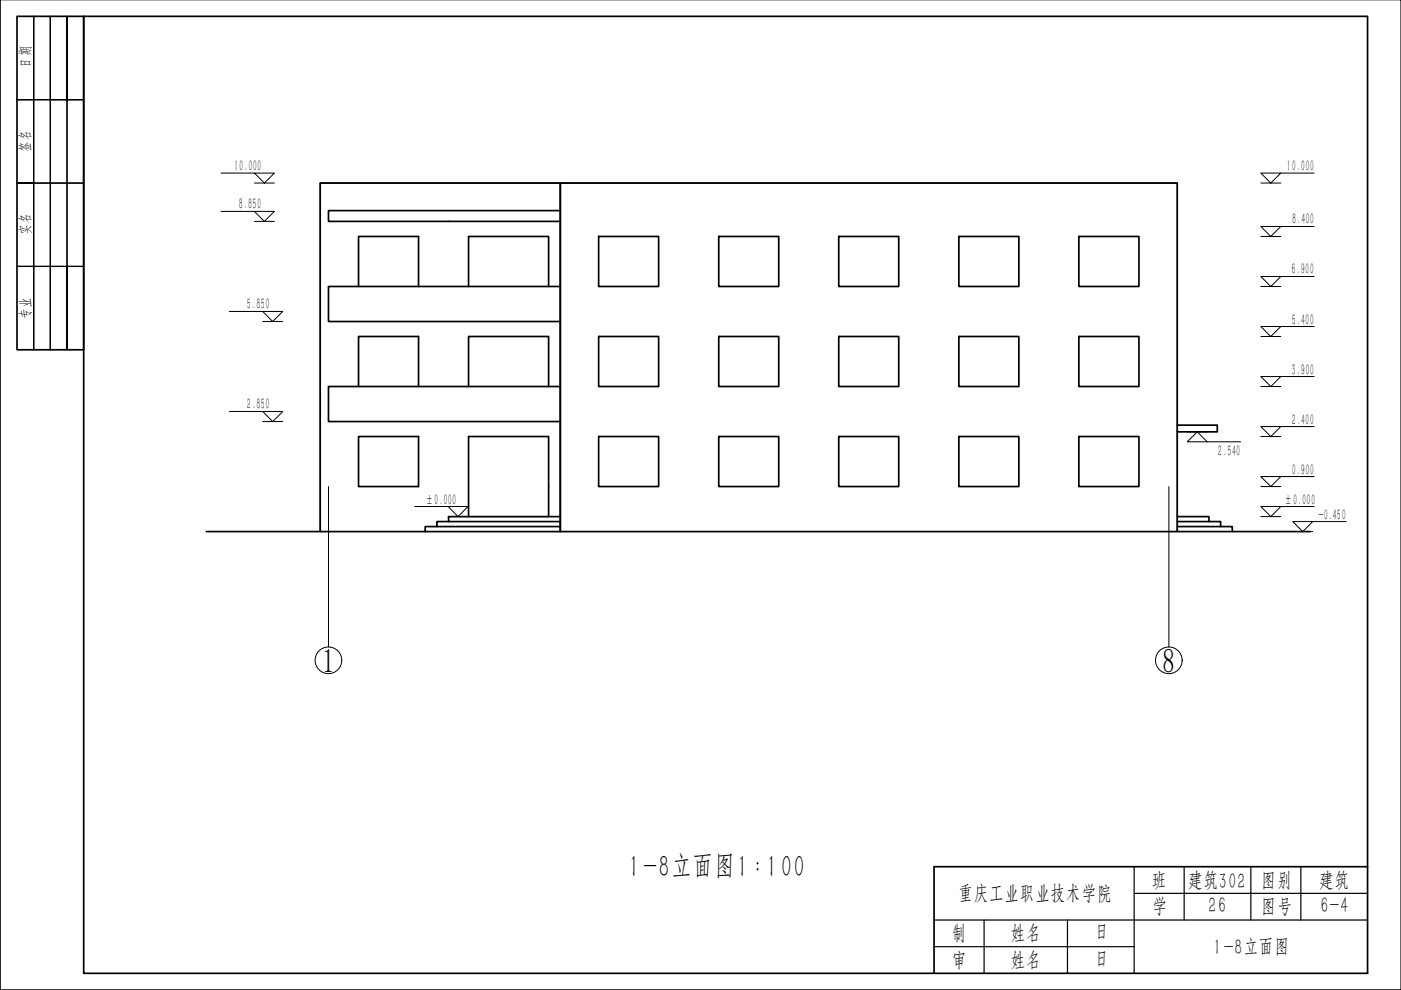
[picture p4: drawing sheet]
<svg xmlns="http://www.w3.org/2000/svg" width="297mm" height="210mm" viewBox="0 0 297 210" stroke-linecap="round" stroke-linejoin="round" font-family="sans-serif">
<path d="M67.9 38.8h181.7v73.9h-181.7z" fill="none" stroke="#000" stroke-width=".21"/>
<g fill="none" stroke="#000" stroke-width=".36">
<path d="M118.8 38.8h130.8v73.9h-130.8zM118.8 44.7h-49.2v2.2h49.2M126.9 50.1h12.7v10.6h-12.7zM152.4 50.1h12.7v10.6h-12.7zM177.8 50.1h12.7v10.6h-12.7zM203.3 50.1h12.7v10.6h-12.7zM228.7 50.1h12.8v10.6h-12.8zM76 60.7v-10.6h12.7v10.6M99.3 60.7v-10.6h17v10.6M118.8 60.7h-49.2v7.5h49.2M126.9 71.3h12.7v10.7h-12.7zM152.4 71.3h12.7v10.7h-12.7z"/>
<path d="M177.8 71.3h12.7v10.7h-12.7zM203.3 71.3h12.7v10.7h-12.7zM228.7 71.3h12.8v10.7h-12.8zM76 92.6h12.7v10.6h-12.7zM76 82v-10.7h12.7v10.7M99.3 82v-10.7h17v10.7M118.8 82h-49.2v7.4h49.2M126.9 92.6h12.7v10.6h-12.7zM152.4 92.6h12.7v10.6h-12.7zM177.8 92.6h12.7v10.6h-12.7zM203.3 92.6h12.7v10.6h-12.7zM228.7 92.6h12.8v10.6h-12.8z"/>
<path d="M249.6 90.1h8.5v1.5h-8.5M43.7 112.7h24.2M92.6 111.6h-2.4v1.1h28.6v-73.9h-50.9v73.9h22.3M95.1 110.6h-2.5v1h26.2M99.3 109.5v-16.9h17v16.9M118.8 109.5h-23.7v1.1h23.7M249.6 109.5h6.7v1.1h2.5v1h2.5v1.1h16.5M249.6 112.7h11.7M249.6 110.6h6.7M249.6 111.6h9.2"/>
</g>
<g fill="none" stroke="#000" stroke-width=".21">
<path d="M46.9 36.7h7M53.9 36.7h4.3l-2.1 2.1zM53.9 38.8h4.3M267.3 36.7h4.3l-2.2 2.1zM267.3 38.8h4.3M271.6 36.7h7M46.9 44.8h7M53.9 44.8h4.3l-2.1 2.1zM53.9 46.9h4.3M267.3 58.6h4.3l-2.2 2.1zM267.3 48h4.3l-2.2 2.1zM267.3 50.1h4.3"/>
<path d="M271.6 58.6h7M271.6 48h7M48.6 66h7.1M55.7 66h4.3l-2.2 2.2zM55.7 68.2h4.3M267.3 79.8h4.3l-2.2 2.2zM267.3 69.2h4.3l-2.2 2.1zM267.3 71.3h4.3M267.3 60.7h4.3M271.6 79.8h7M271.6 69.2h7M48.6 87.2h7.1"/>
<path d="M55.7 87.2h4.3l-2.2 2.2zM55.7 89.4h4.3M251.7 91.6h4.3M253.8 91.6l2.2 2.1h-4.3zM256 93.7h7M267.3 90.4h4.3l-2.2 2.2zM267.3 92.6h4.3M267.3 82h4.3M271.6 90.4h7M69.6 103.2v34M87.9 107.4h7.1M95 107.4h4.2l-2.1 2.1z"/>
<path d="M95 109.5h4.2M247.8 103.2v34M267.3 101h4.3l-2.2 2.2zM267.3 107.4h4.3l-2.2 2.1zM267.3 103.2h4.3M267.3 109.5h4.3M271.6 101h7M271.6 107.4h7M274.1 110.6h4.2l-2.1 2.1zM274.1 112.7h4.2M278.3 110.6h7.1"/>
<circle cx="69.6" cy="140" r="2.83"/>
<circle cx="247.8" cy="140" r="2.83"/>
</g>
<path d="M99.3 109.5h17" fill="none" stroke="#000" stroke-width=".25"/>
<path d="M.1 -.1v210h296.9v-210M.1 209.9h296.9" fill="none" stroke="#000" stroke-width=".21"/>
<g fill="none" stroke="#000" stroke-width=".25">
<path d="M7.1 3.5v17.6h3.6v-17.6v17.6h3.5h-3.5v35.4h-3.6v-17.7h-3.5h3.5v-17.7h-3.5h3.5zM14.2 3.5v17.6h3.5h-3.5zM7.1 21.1h3.6v17.7h3.5v-17.7v17.7h3.5h-3.5v17.7h3.5h-7v-17.7h-3.6zM7.1 38.8h7.1v35.4v-17.7h-3.5v17.7v-17.7h-3.6v17.7v-17.7h-3.5h3.5zM198 195.1h91.9M208.6 195.1v11.3M226.3 195.1v11.3M240.5 183.8v22.6M240.5 189.4h49.4M251.1 183.8v11.3M265.2 183.8v11.3M275.8 183.8v11.3"/>
<path d="M198 200.7h42.5"/>
</g>
<path d="M3.6 3.5h14.1v70.7h-14.1zM17.7 3.5h272.2v202.9h-272.2zM289.9 183.8h-91.9v22.6" fill="none" stroke="#000" stroke-width=".36"/>
<g font-size="7.2">
<text x="68.4" y="142.5">1</text>
<text x="246.6" y="142.4">8</text>
</g>
<text font-size="6.1" x="133.1" y="186.5">1-8立面图1:100</text>
<g font-size="4.3">
<text x="203.1" y="191.5">重庆工业职业技术学院</text>
<text x="244.1" y="188.6">班</text>
<text x="251.9" y="188.7">建筑302</text>
<text x="267.3" y="188.6">图别</text>
<text x="279.7" y="188.7">建筑</text>
<text x="244.1" y="194.3">学</text>
<text x="256.1" y="193.7">26</text>
<text x="267.3" y="194.2">图号</text>
<text x="279.9" y="193.8">6-4</text>
<text x="201.7" y="199.9">制</text>
<text x="214.3" y="200">姓名</text>
<text x="231.8" y="199.5">日</text>
<text x="257.1" y="202.7">1-8立面图</text>
<text x="201.7" y="205.6">审</text>
<text x="214.3" y="205.6">姓名</text>
<text x="231.8" y="205.2">日</text>
</g>
<g font-size="3">
<text x="6.8" y="14.6" transform="rotate(-90 6.8 14.6)">日期</text>
<text x="6.8" y="32.2" transform="rotate(-90 6.8 32.2)">签名</text>
<text x="49.6" y="36.5">10.000</text>
<text x="272.8" y="36.5">10.000</text>
<text x="50.7" y="44.6">8.850</text>
<text x="274" y="47.8">8.400</text>
<text x="6.8" y="49.9" transform="rotate(-90 6.8 49.9)">实名</text>
<text x="273.8" y="58.4">6.900</text>
<text x="52.4" y="65.8">5.850</text>
<text x="6.8" y="67.6" transform="rotate(-90 6.8 67.6)">专业</text>
<text x="273.9" y="69">5.400</text>
<text x="273.8" y="79.6">3.900</text>
<text x="52.4" y="87">2.850</text>
<text x="273.9" y="90.2">2.400</text>
<text x="258.2" y="96.9">2.540</text>
<text x="273.9" y="100.8">0.900</text>
<text x="90.2" y="107.2">±0.000</text>
<text x="272.3" y="107.2">±0.000</text>
<text x="279.5" y="110.4">-0.450</text>
</g>
</svg>
